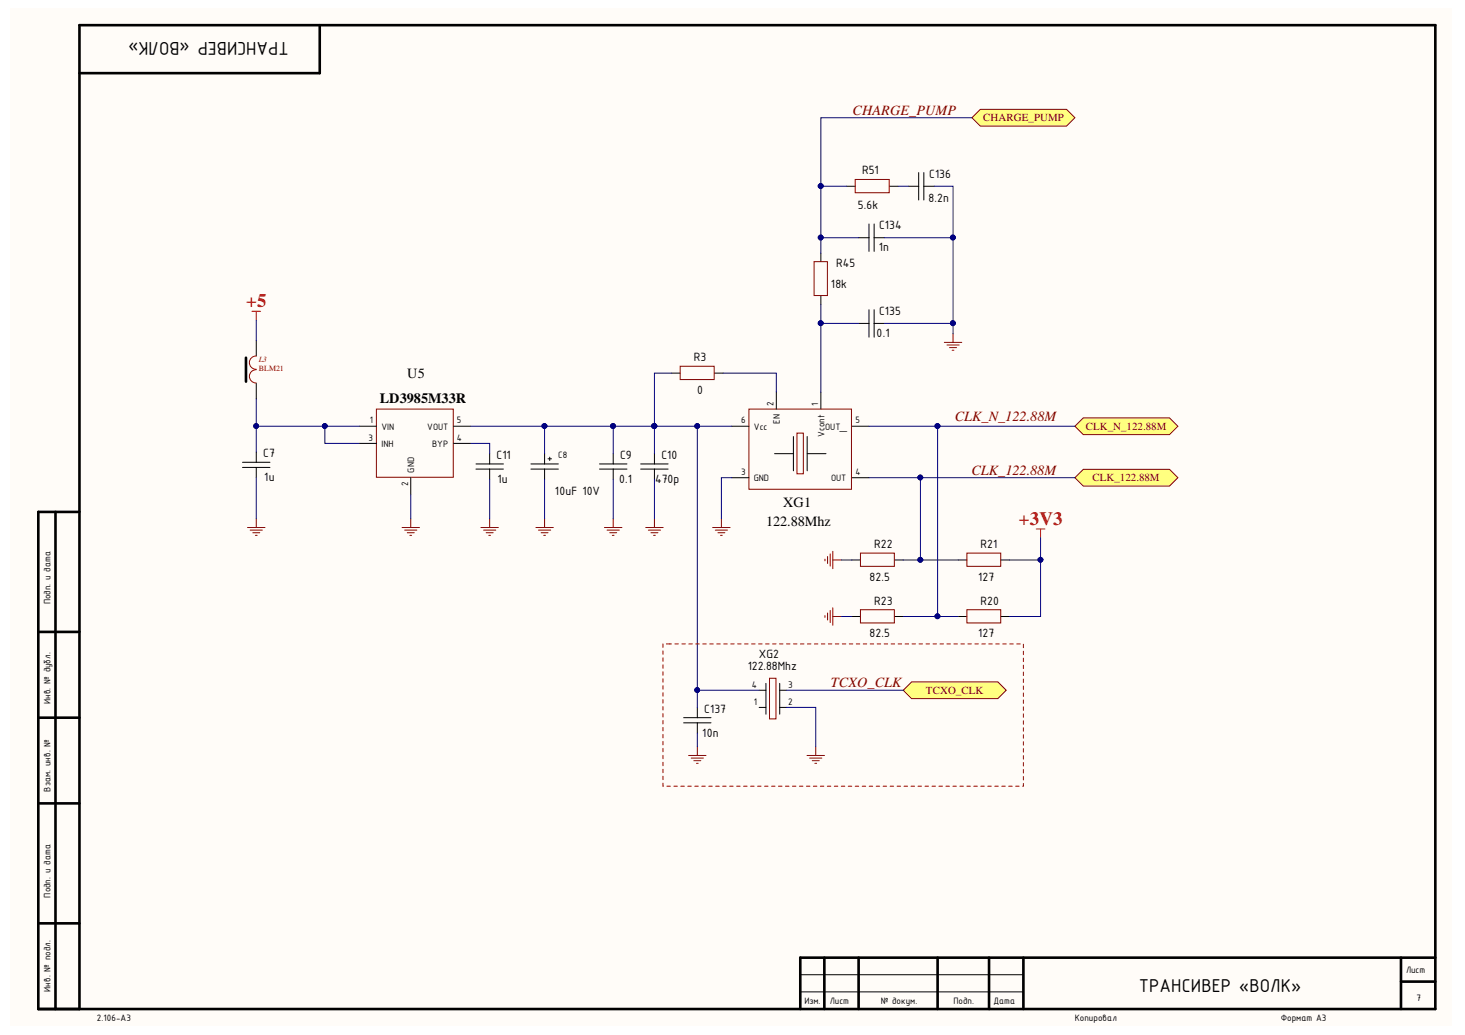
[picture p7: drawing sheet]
<svg xmlns="http://www.w3.org/2000/svg" width="297mm" height="210mm" viewBox="0 0 297 210" stroke-linecap="round" stroke-linejoin="round" font-family="sans-serif">
<path d="M2.2 1.6h292.2v206.4h-292.2z" fill="#fffcf8"/>
<g fill="none" stroke="#000" stroke-width=".53">
<path d="M64.8 5.1v9.7h-48.7M49.9 72.5v4.9M11.3 103.8v100.8M16.1 103.8h-8.3v100.8h283.2v-199.5h-274.9v199.5M7.8 128.2h8.3M7.8 145.5h8.3M7.8 162.9h8.3M7.8 187.3h8.3M167.1 194.2v10.4M174.1 194.2v10.4M190.1 194.2v10.4M200.5 194.2v10.4"/>
<path d="M207.5 194.2v10.4M284.1 194.2v10.4M284.1 199.1h6.9M291 194.2h-128.7v10.4"/>
</g>
<g fill="none" stroke="#000" stroke-width=".2">
<path d="M171.7 37.8h1.7M180.4 37.8h1.7M184.2 37.8h2.1M186.3 35v5.6M187.3 37.8h2.1M187.3 35v5.6M166.4 51.3v1.8M174.1 48.2h2.1M176.2 45.4v5.6M177.2 45.4v5.6M177.2 48.2h2.1M52 69.1v3.1"/>
<path d="M52 77.8v3.1M136.2 75.7h1.7M144.9 75.7h1.7M157.4 79.5v3.5M166.4 60v1.8M166.4 79.5v3.5M174.1 65.6h2.1M176.2 62.8v5.6M177.2 62.8v5.6M177.2 65.6h2.1M49.2 93.8h5.5M49.2 94.8h5.5"/>
<path d="M52 91.7v2.1M52 94.8v2.1M72.8 86.4h3.5M72.8 89.9h3.5M83.3 96.9v3.5M92 86.4h3.5M92 89.9h3.5M96.5 94.1h5.6M96.5 95.1h5.6M99.3 92v2.1M99.3 95.1v2.1M107.6 94.1h5.6"/>
<path d="M107.6 95.1h5.6M110.4 92v2.1M110.4 95.1v2.1M111.1 93h.7M111.5 92.7v.7M121.6 94.1h5.5M121.6 95.1h5.5M124.3 92v2.1M124.3 95.1v2.1M129.9 94.1h5.6M129.9 95.1h5.6M132.7 92v2.1"/>
<path d="M132.7 95.1v2.1M148.4 86.4h3.4M148.4 96.9h3.4M157 92h3.9M160.9 88.5v7M163.7 88.5v7M163.7 92h3.8M172.7 86.4h3.5M172.7 96.9h3.5M162.3 197.7h45.2M162.3 201.2h45.2"/>
</g>
<g fill="none" stroke="#800000" stroke-width=".2">
<path d="M173.4 36.4h6.9v2.7h-6.9zM165.1 53.1h2.7v6.8h-2.7zM137.9 74.3h6.9v2.7h-6.9zM191.5 69.4h3.5M192 70h2.5M192.5 70.5h1.4M193.1 71h.3M193.2 67.7v1.7M76.3 83h15.6v13.8h-15.6zM151.9 83h20.7v16.2h-20.7zM161.6 87.8h1.3v8.3h-1.3zM50.2 107h3.5"/>
<path d="M50.7 107.5h2.5M51.3 108h1.4M51.8 108.6h.3M52 105.2v1.8M81.5 107h3.6M82 107.5h2.5M82.6 108h1.4M83.1 108.6h.4M83.3 105.2v1.8M97.5 107h3.5M98 107.5h2.5M98.6 108h1.4"/>
<path d="M99.1 108.6h.4M99.3 105.2v1.8M108.7 107h3.5M109.2 107.5h2.5M109.7 108h1.4M110.2 108.6h.4M110.4 105.2v1.8M122.6 107h3.5M123.1 107.5h2.5M123.6 108h1.4M124.2 108.6h.3M124.3 105.2v1.8"/>
<path d="M130.9 107h3.6M131.5 107.5h2.4M132 108h1.4M132.5 108.6h.4M132.7 105.2v1.8M144.5 107h3.5M145 107.5h2.5M145.6 108h1.4M146.1 108.6h.3M146.3 105.2v1.8"/>
</g>
<path d="M51.1 63.1h1.7M52 63.1v1.8" fill="none" stroke="#f00" stroke-width=".2"/>
<path d="M52 75a1.34 1.34 0 0 0-1.4 1.3 1.34 1.34 0 0 0 1.4 1.4M52 72.2a1.35 1.35 0 0 0-1.4 1.3 1.35 1.35 0 0 0 1.4 1.4" fill="none" stroke="#980000" stroke-width=".2"/>
<path d="M197.1 23.9l1.7-1.7h17.4l1.7 1.7-1.7 1.7h-17.4z" fill-rule="evenodd" fill="#ffff80" stroke="#800000" stroke-width=".2"/>
<path d="M172.7 113.6h1.7M181.4 113.6h1.7M194.3 113.6h1.7M203 113.6h1.7M172.7 125h1.7M181.4 125h1.7M194.3 125h1.7M203 125h1.7" fill="none" stroke="#000" stroke-width=".2"/>
<g fill="none" stroke="#800000" stroke-width=".2">
<path d="M167.3 113.4v.3M167.8 112.9v1.4M168.3 112.3v2.5M168.9 111.8v3.5M168.9 113.6h1.7M174.5 112.2h6.8v2.7h-6.8zM196 112.2h6.9v2.7h-6.9zM167.3 124.9v.3M167.8 124.3v1.4M168.3 123.8v2.5M168.9 123.3v3.5M168.9 125h1.7"/>
<path d="M174.5 123.7h6.8v2.6h-6.8zM196 123.7h6.9v2.6h-6.9z"/>
</g>
<path d="M210.1 107.3h1.8M211 107.3v1.7" fill="none" stroke="#f00" stroke-width=".2"/>
<g fill="#ffff80" stroke="#800000" stroke-width=".2">
<path d="M217.9 86.4l1.7-1.7h17.5l1.7 1.7-1.7 1.7h-17.5z" fill-rule="evenodd"/>
<path d="M217.9 96.9l1.7-1.7h17.5l1.7 1.7-1.7 1.7h-17.5z" fill-rule="evenodd"/>
</g>
<path d="M153.9 140h1.4M155.3 138.6v6.2M158.1 140h1.4M158.1 138.6v6.2M153.9 143.5h1.4M158.1 143.5h1.4" fill="none" stroke="#000" stroke-width=".2"/>
<path d="M156 137.6h1.3v8.2h-1.3zM163.6 153.2h3.6M164.2 153.7h2.4M164.7 154.3h1.4M165.2 154.8h.4M165.4 151.4v1.8" fill="none" stroke="#800000" stroke-width=".2"/>
<path d="M183.1 140l1.7-1.7h17.5l1.7 1.7-1.7 1.7h-17.5z" fill-rule="evenodd" fill="#ffff80" stroke="#800000" stroke-width=".2"/>
<path d="M138.6 145.5h5.6M138.6 146.6h5.6M141.4 143.5v2M141.4 146.6v2.1" fill="none" stroke="#000" stroke-width=".2"/>
<path d="M139.6 153.2h3.6M140.2 153.7h2.4M140.7 154.3h1.4M141.2 154.8h.4M141.4 151.4v1.8" fill="none" stroke="#800000" stroke-width=".2"/>
<g fill="none" stroke="#000080" stroke-width=".2">
<path d="M171.7 37.8h-5.3v13.5M182.1 37.8h2.1M189.4 37.8h3.8v29.9M197.1 23.9h-30.7v13.9M166.4 48.2h7.7M179.3 48.2h13.9M52 64.9v4.2M136.2 75.7h-3.5v10.7M146.6 75.7h10.8v3.8M166.4 61.8v17.7M166.4 65.6h7.7M179.3 65.6h13.9"/>
<path d="M52 80.9v5.5h20.8M52 86.4v5.3M52 96.9v8.3M65.9 86.4v3.5h6.9M95.5 89.9h3.8v2.1M95.5 86.4h37.2M99.3 97.2v8M110.4 86.4v5.6M110.4 97.2v8M124.3 86.4v5.6M124.3 97.2v8M132.7 86.4h15.7"/>
<path d="M132.7 86.4v5.6M132.7 97.2v8M141.4 86.4v53.6h12.5M148.4 96.9h-2.1v8.3M176.2 96.9h10.4v16.7h-3.5M176.2 86.4h13.9v38.6h-7M186.6 96.9h31.3M190.1 86.4h27.8M83.3 100.4v4.8M170.6 113.6h2.1M186.6 113.6h7.7M211 109v4.6h-6.3"/>
<path d="M211 113.6v11.4h-6.3M141.4 140v3.5M159.5 140h23.6M170.6 125h2.1M190.1 125h4.2M141.4 148.7v2.7M159.5 143.5h5.9v7.9"/>
</g>
<g fill="#000080" stroke="#000080" stroke-width=".2">
<circle cx="65.8" cy="86.4" r=".49"/>
<circle cx="51.9" cy="86.4" r=".49"/>
<circle cx="110.4" cy="86.4" r=".49"/>
<circle cx="124.3" cy="86.4" r=".49"/>
<circle cx="132.7" cy="86.4" r=".49"/>
<circle cx="141.4" cy="86.4" r=".49"/>
<circle cx="166.4" cy="65.5" r=".49"/>
<circle cx="193.2" cy="65.5" r=".49"/>
<circle cx="193.2" cy="48.2" r=".49"/>
<circle cx="166.4" cy="48.2" r=".49"/>
<circle cx="166.4" cy="37.7" r=".49"/>
<circle cx="186.6" cy="113.5" r=".49"/>
<circle cx="186.6" cy="96.8" r=".49"/>
<circle cx="190.1" cy="86.4" r=".49"/>
<circle cx="190.1" cy="125" r=".49"/>
<circle cx="211" cy="113.5" r=".49"/>
<circle cx="141.4" cy="139.9" r=".49"/>
</g>
<path d="M134.4 130.6v28.8h73.1v-28.8h-71.7M135.8 130.6h-1.4" fill="none" stroke="#980000" stroke-width=".2" stroke-dasharray=".7 .7"/>
<g font-size="4.1">
<text x="58.5" y="8.5" transform="rotate(-180 58.5 8.5)">ТРАНСИВЕР «ВОЛК»</text>
<text x="230.9" y="201.2">ТРАНСИВЕР «ВОЛК»</text>
</g>
<g font-size="3.8" fill="#f00">
<text x="49.9" y="62.3">+5</text>
<text x="206.6" y="106.4">+3V3</text>
</g>
<g font-size="2.9" fill="#800000">
<text x="172.8" y="23.2">CHARGE_PUMP</text>
<text x="193.6" y="85.5">CLK_N_122.88M</text>
<text x="196.9" y="96.3">CLK_122.88M</text>
<text x="168.4" y="139.4">TCXO_CLK</text>
</g>
<g font-size="2.9">
<text x="82.6" y="76.8">U5</text>
<text x="77" y="81.7">LD3985M33R</text>
<text x="155.3" y="106.7">122.88Mhz</text>
<text x="158.8" y="102.9">XG1</text>
</g>
<g font-size="2.6">
<text x="174.8" y="35.3">R51</text>
<text x="188.2" y="40.9">8.2n</text>
<text x="188.4" y="36.1">C136</text>
<text x="173.9" y="42.4">5.6k</text>
<text x="178.3" y="46.5">C134</text>
<text x="178.2" y="51">1n</text>
<text x="168.4" y="58.3">18k</text>
<text x="169.5" y="54.1">R45</text>
<text x="178.3" y="63.9">C135</text>
<text x="177.7" y="68.4">0.1</text>
<text x="140.7" y="73.3">R3</text>
<text x="141.4" y="79.9">0</text>
<text x="53.4" y="92.7">C7</text>
<text x="100.7" y="93.1">C11</text>
<text x="125.7" y="93.1">C9</text>
<text x="134.1" y="93.1">C10</text>
<text x="53.6" y="97.6">1u</text>
<text x="100.8" y="98">1u</text>
<text x="112.5" y="100.3">10uF 10V</text>
<text x="125.5" y="98">0.1</text>
<text x="132.8" y="98">470p</text>
<text x="177.2" y="111.2">R22</text>
<text x="198.8" y="111.2">R21</text>
<text x="176.3" y="117.8">82.5</text>
<text x="198.3" y="117.8">127</text>
<text x="177.2" y="122.7">R23</text>
<text x="198.8" y="122.7">R20</text>
<text x="176.3" y="129.3">82.5</text>
<text x="198.3" y="129.3">127</text>
<text x="151.6" y="135.8">122.88Mhz</text>
<text x="153.9" y="133.4">XG2</text>
<text x="142.4" y="149.4">10n</text>
<text x="142.8" y="144.6">C137</text>
</g>
<g font-size="2.2" fill="#800000">
<text x="199.3" y="24.6">CHARGE_PUMP</text>
<text x="220.1" y="87.2">CLK_N_122.88M</text>
<text x="221.5" y="97.6">CLK_122.88M</text>
<text x="187.7" y="140.7">TCXO_CLK</text>
</g>
<g font-size="2">
<text x="156.8" y="82.3" transform="rotate(-90 156.8 82.3)">2</text>
<text x="165.9" y="82.3" transform="rotate(-90 165.9 82.3)">1</text>
<text x="74.7" y="89.4">3</text>
<text x="75" y="85.9">1</text>
<text x="77.3" y="87.2">VIN</text>
<text x="86.6" y="87.2">VOUT</text>
<text x="92.6" y="85.9">5</text>
<text x="92.6" y="89.4">4</text>
<text x="150.3" y="85.9">6</text>
<text x="152.9" y="87.2">Vcc</text>
<text x="158.1" y="86" transform="rotate(-90 158.1 86)">EN</text>
<text x="167.2" y="88.6" transform="rotate(-90 167.2 88.6)">Vcont</text>
<text x="167.3" y="87.2">OUT_</text>
<text x="173.4" y="85.9">5</text>
<text x="77.3" y="90.6">INH</text>
<text x="84" y="95.9" transform="rotate(-90 84 95.9)">GND</text>
<text x="87.6" y="90.6">BYP</text>
<text x="113.2" y="92.9">C8</text>
<text x="82.7" y="98.5" transform="rotate(-90 82.7 98.5)">2</text>
<text x="150.3" y="96.4">3</text>
<text x="152.9" y="97.6">GND</text>
<text x="168.5" y="97.6">OUT</text>
<text x="173.4" y="96.4">4</text>
<text x="10.2" y="122.6" transform="rotate(-90 10.2 122.6)">Подп. и дата</text>
<text x="10.2" y="142.8" transform="rotate(-90 10.2 142.8)">Инв. № дубл.</text>
<text x="10.2" y="160.5" transform="rotate(-90 10.2 160.5)">Взам. инв. №</text>
<text x="10.2" y="182.1" transform="rotate(-90 10.2 182.1)">Подп. и дата</text>
<text x="285.1" y="197.4">Лист</text>
<text x="10.2" y="201.1" transform="rotate(-90 10.2 201.1)">Инв. № подл.</text>
<text x="163.1" y="203.6">Изм.</text>
<text x="168.3" y="203.6">Лист</text>
<text x="178.6" y="203.6">№ докум.</text>
<text x="193.3" y="203.6">Подп.</text>
<text x="201.4" y="203.6">Дата</text>
<text x="287.2" y="203">7</text>
<text x="19.6" y="207.1">2.106-A3</text>
<text x="217.9" y="207.1">Копировал</text>
<text x="259.7" y="207.1">Формат А3</text>
</g>
<g font-size="1.9">
<text x="152.4" y="139.6">4</text>
<text x="152.9" y="143">1</text>
<text x="159.8" y="143">2</text>
<text x="159.8" y="139.6">3</text>
</g>
<g font-size="1.6" fill="#980000">
<text x="52.5" y="73.5">L3</text>
<text x="52.5" y="75.2">BLM21</text>
</g>
</svg>
